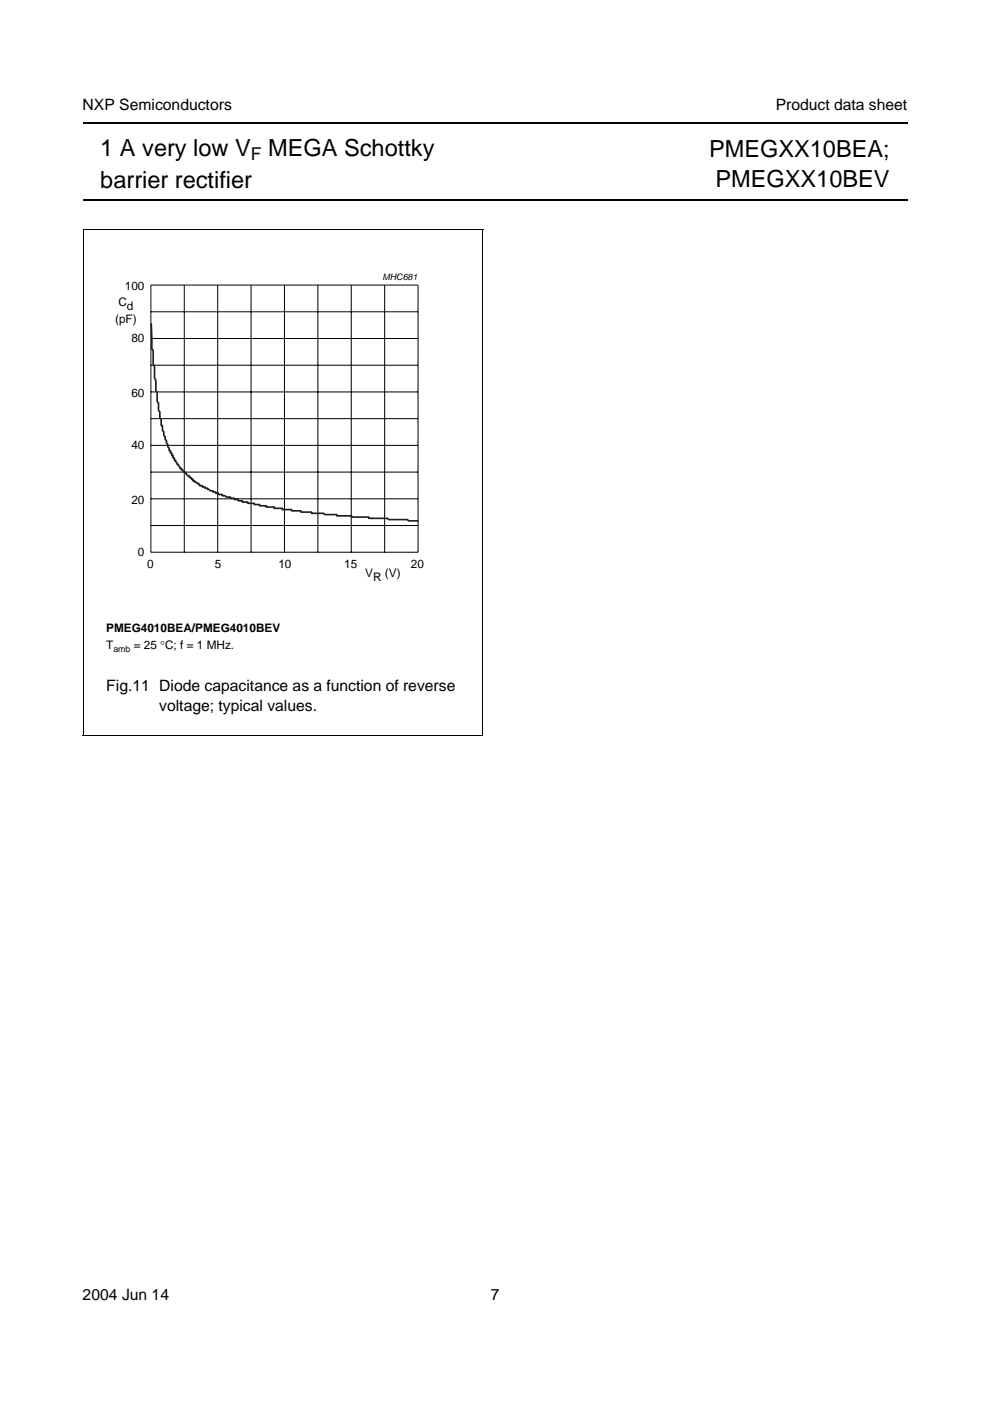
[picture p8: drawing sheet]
<svg xmlns="http://www.w3.org/2000/svg" width="210mm" height="297mm" viewBox="0 0 210 297" stroke-linecap="round" stroke-linejoin="round" font-family="sans-serif">
<path d="M17.5 26.1h174.9M17.5 42.4h174.9" fill="none" stroke="#000" stroke-width=".42"/>
<g fill="#fff">
<path d="M17.5 57.6h84.9v66.2h-84.9z"/>
<path d="M88.7 63.5v.9z"/>
<path d="M88.8 64.3h13.5z"/>
<path d="M88.7 64.4v1z"/>
<path d="M17.5 60.5h84.8v7.1h-84.8z"/>
<circle cx="42.4" cy="61.3" r=".22"/>
<circle cx="42.4" cy="63.2" r=".22"/>
<circle cx="42.4" cy="65.1" r=".22"/>
<circle cx="42.4" cy="67" r=".22"/>
<circle cx="77.3" cy="61.2" r=".22"/>
<circle cx="77.3" cy="63.1" r=".22"/>
<circle cx="77.3" cy="65" r=".22"/>
<circle cx="77.3" cy="66.9" r=".22"/>
</g>
<g fill="none" stroke="#000" stroke-width=".21">
<path d="M17.6 48.7h84.9M17.6 48.6v107.3M102.4 48.7v107.3M32 60.4h56.6v56.7h-56.6zM32 77.4h56.6M32 71.8h56.6M32 66.1h56.6M39.1 60.4v56.7M46.2 60.4v56.7M53.2 60.4v56.7M60.3 60.4v56.7M67.4 60.4v56.7"/>
<path d="M74.5 60.4v56.7M81.6 60.4v56.7M32 94.4h56.6M32 83.1h56.6M32 88.8h56.6M32 100.1h56.6M32 105.8h56.6M32 111.4h56.6M17.5 155.9h84.9"/>
</g>
<path d="M32.1 68.7l.1 5.3 .3 .3v2.9l.3 .5v2.4l.2 .6v2.1l.3 .5v1.9l.3 .2v1.6l.3 .3v1.3l.3 .3v1.3h.3v1.1l.2 .3v.8l.3 .2v.5l.3 .3v.5l.3 .3v.5l.3 .3v.5h.2v.6h.3v.5h.3v.5h.3v.6h.3l.3 .8h.2l.3 .8h.3v.2h.3v.3h.3v.3h.3v.2h.2v.3l.3 .3h.3v.2h.3v.3h.3v.3h.2v.2h.3v.3l.9 .3v.2h.3v.3h.5v.3h.6v.2h.5v.3h.3l.3 .3h.6v.2h.5v.3h.6v.2h.9v.3h.5l.3 .3h.8v.2h.9v.3h.8v.3h.9v.2h1.1v.3h1.4v.3h1.2v.2h1.4v.3h1.7v.3h1.7v.2h1.9v.3h2v.3h2.3v.2h2.5l.3 .3h2.5v.3h3.1v.2h3.7v.3h3.9l.3 .3h4l.3 .2h1.9" fill="none" stroke="#231f20" stroke-width=".35"/>
<g font-size="5">
<text x="21.3" y="33.1">1 A very low V</text>
<text x="56.9" y="33.1">MEGA Schottky</text>
<text x="150.3" y="33.3">PMEGXX10BEA;</text>
<text x="21.3" y="39.8">barrier rectifier</text>
<text x="151.7" y="39.6">PMEGXX10BEV</text>
</g>
<text font-size="3.7" x="53.2" y="34">F</text>
<g font-size="3.3">
<text x="17.5" y="23.3">NXP Semiconductors</text>
<text x="164.5" y="23.3">Product data sheet</text>
<text x="22.5" y="146.6">Fig.11 Diode capacitance as a function of reverse</text>
<text x="33.8" y="150.7">voltage; typical values.</text>
<text x="17.5" y="275.6">2004 Jun 14</text>
<text x="104" y="275.6">7</text>
</g>
<g font-size="2.5">
<text x="25.1" y="64.9">C</text>
<text x="26.5" y="61.5">100</text>
<text x="26.9" y="65.7">d</text>
<text x="24.4" y="68.4">(pF)</text>
<text x="27.9" y="72.6">80</text>
<text x="27.9" y="84.2">60</text>
<text x="27.9" y="95.3">40</text>
<text x="27.9" y="106.9">20</text>
<text x="29.3" y="117.9">0</text>
<text x="31.2" y="120.4">0</text>
<text x="45.6" y="120.4">5</text>
<text x="59" y="120.4">10</text>
<text x="73" y="120.4">15</text>
<text x="77.4" y="122.3">V</text>
<text x="79.1" y="123.2">R</text>
<text x="81.6" y="122.3">(V)</text>
<text x="87.1" y="120.4">20</text>
<text x="22.5" y="133.9">PMEG4010BEA/PMEG4010BEV</text>
<text x="22.5" y="137.7">T</text>
<text x="28.4" y="137.7">= 25 °C; f = 1 MHz.</text>
</g>
<text font-size="2.1" fill="#fff" x="18.4" y="63">handbook, halfpage</text>
<g font-size="1.9">
<text x="81.1" y="59.4">MHC681</text>
<text x="24" y="138.1">amb</text>
</g>
</svg>
